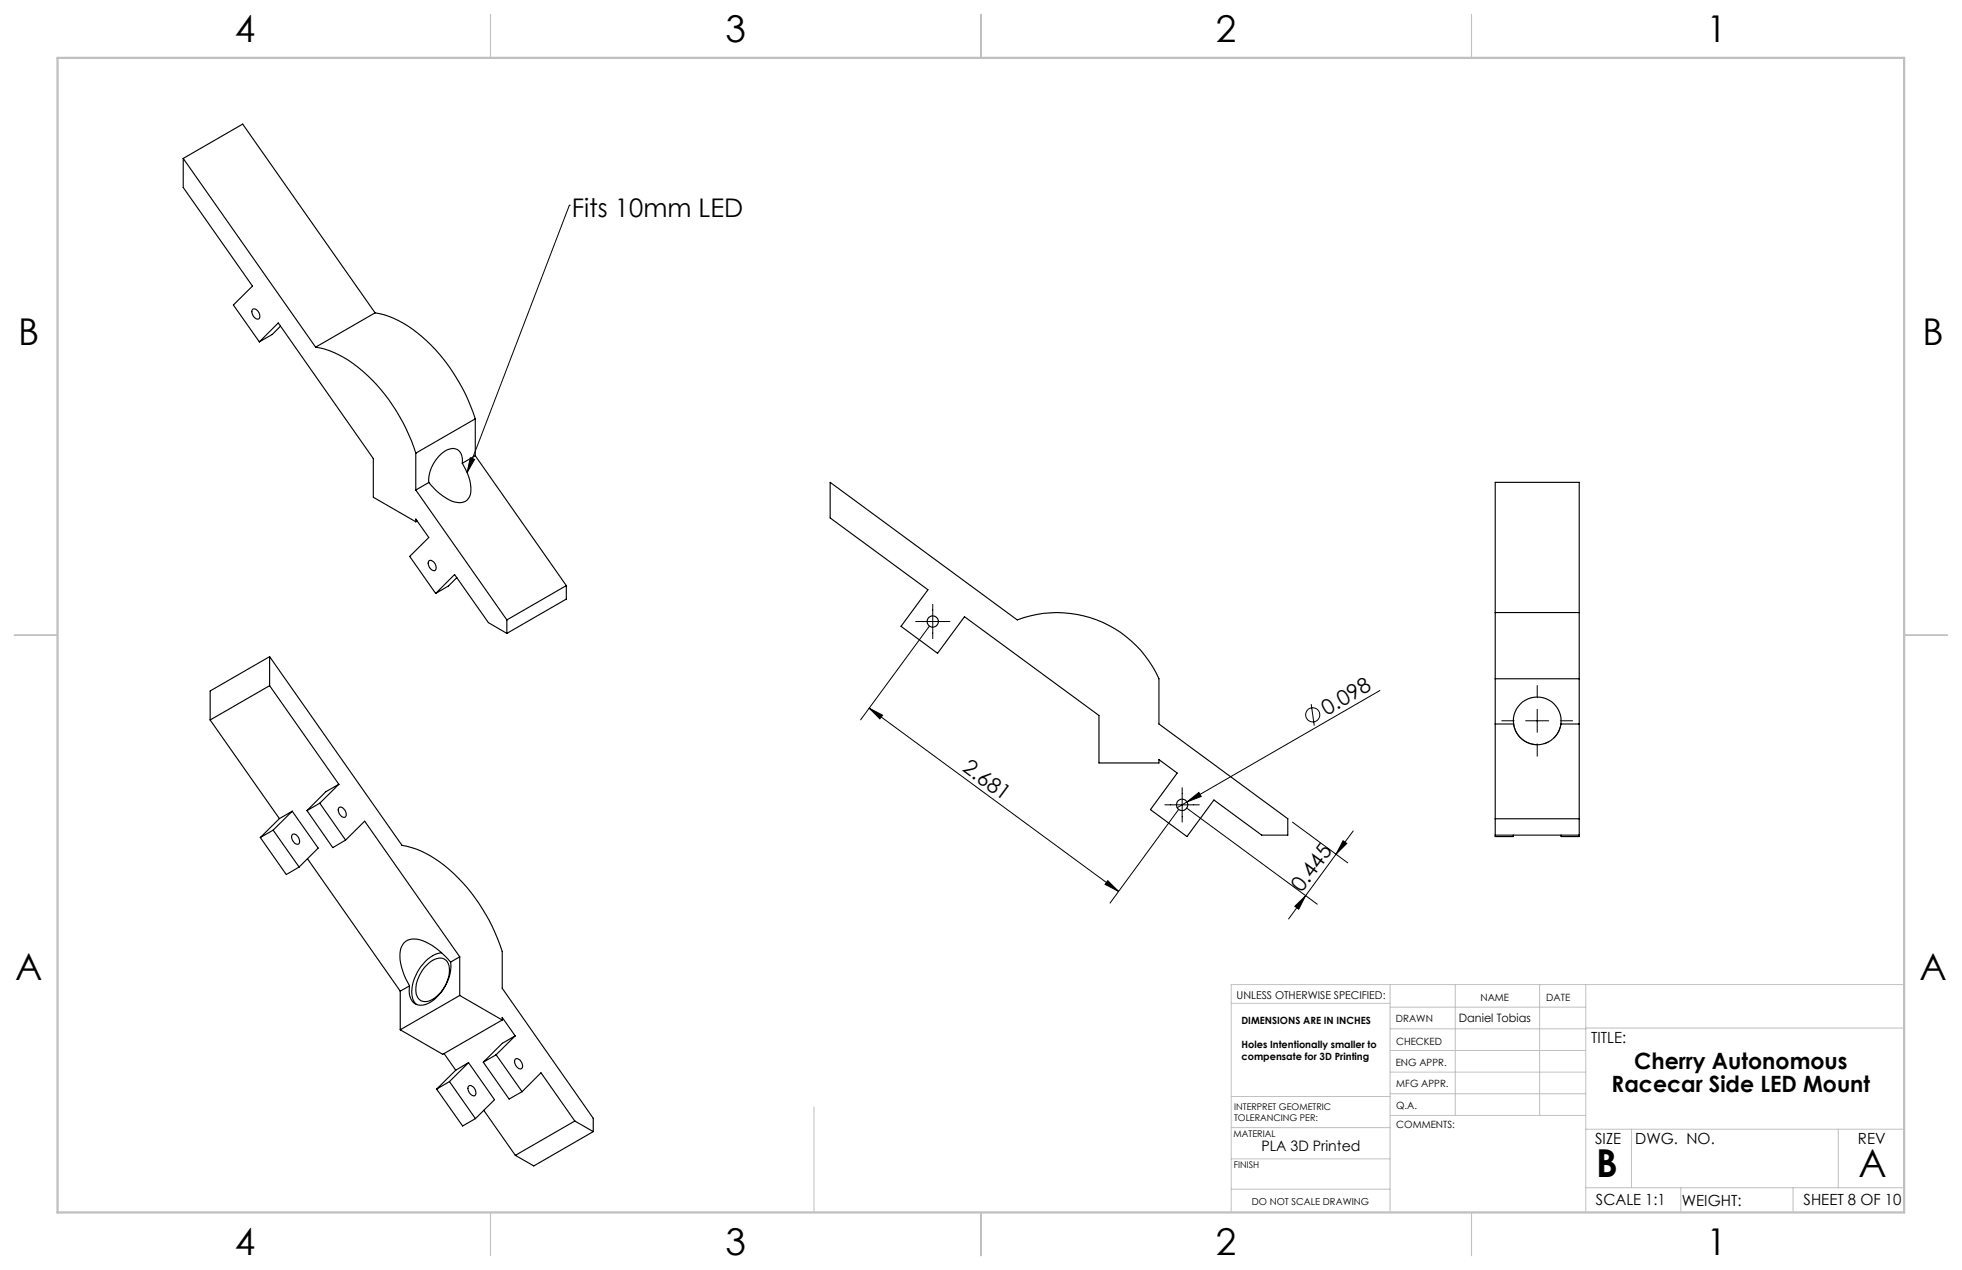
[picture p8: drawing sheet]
<svg xmlns="http://www.w3.org/2000/svg" width="432mm" height="279mm" viewBox="0 0 432 279" stroke-linecap="round" stroke-linejoin="round" font-family="sans-serif">
<g fill="none" stroke="#000" stroke-width=".22">
<path d="M125.3 45.2h.1M125.3 45.2l-22.5 58.8M103.5 100.7l1 .4-1.7 2.9zM201.5 136.7h7.6M204.5 137.8l-15.1 20.6M205.3 133v7.5M191.3 155.8l2.9 1.5-.6 .9zM191.3 155.8l54.9 40.3M288.6 154.9l.6 4.7M303.7 151.9l-42.5 24.5M330.5 158.6h2.7M335.8 158.6h5.1"/>
<path d="M338.3 150.8v2.7M338.3 156v5.1M343.4 158.6h2.7M256.4 177.1h7.5M259.4 178.1l-15.1 20.6M260.2 173.3v7.6M261.2 177.8l28.7 21.1M261.2 176.4l2.6-2.1 .6 .9zM261.2 176.4l-2.1 1.3M338.3 163.7v2.7M243.8 193.7l2.4 2.4-3-1.5zM284.4 180.9l12.2 8.9"/>
<path d="M285 199.4l2.3-2.3-1.5 2.9zM294 187.9l-10.4 14.3M295.6 185l.8 .6-2.4 2.3zM297.8 182.8l-3.8 5.1"/>
<circle cx="288.9" cy="157.3" r="1.56"/>
</g>
<path d="M333.1 159.3a5.3 5.3 0 0 0 5.2 4.5 5.3 5.3 0 0 0 5.2-4.5" fill="none" stroke="#000" stroke-width=".22" stroke-dasharray="15.2 1.3 1.3 1.3" stroke-dashoffset="7.5" stroke-linecap="butt"/>
<g fill="none" stroke="#c0c0c0" stroke-width=".22">
<path d="M305.9 216.6v50.1M320.3 216.6v28.8M338.8 216.6v28.8M349 216.6v50.1M419.1 216.6h-148.1v50.1M271 220.7h34.9M305.9 231.1h43.1M305.9 226.3h43.1M305.9 221.6h43.1M305.9 235.9h43.1M349 226.2h70.1M179.1 243.5v23.2"/>
<path d="M271 255h34.9M271 248.1h35M271 241.2h35M305.9 240.6h43.1M306 245.4h43M349 248.4h70.1M359.1 248.4v12.9M404.6 248.4v12.9M271 261.6h34.9M349 261.3h70.1M369.9 261.3v5.4M394.6 261.3v5.4"/>
</g>
<path d="M108 3.2v9.5M215.9 3.2v9.5M323.8 3.2v9.5M3.1 139.7h9.6M419.1 139.7h9.5M108 266.7v9.6M215.9 266.7v9.6M323.8 266.7v9.6" fill="none" stroke="#c0c0c0" stroke-width=".25"/>
<path d="M12.7 12.7h406.4v254h-406.4z" fill="none" stroke="#c0c0c0" stroke-width=".5"/>
<g fill="#000">
<path d="M103.5 100.7l1 .4-1.7 2.9zM261.2 176.4l2.6-2.1 .6 .9z"/>
<path d="M243.8 193.7l2.4 2.4-3-1.5zM191.3 155.8l2.9 1.5-.6 .9z"/>
<path d="M285 199.4l2.3-2.3-1.5 2.9zM295.6 185l.8 .6-2.4 2.3z"/>
</g>
<g fill="none" stroke="#000" stroke-width=".25">
<path d="M40.3 34.9v6.3l15.3 21.7-4.2 4.2 5.7 8.1M40.3 34.9l29.2 41.5M40.3 34.9l13.1-7.6 29.1 41.5M55.6 68.1a1.1 1.1 0 0 1 1.5 1 .69 .69 0 0 1-.2 1.1 .69 .69 0 0 1-1-.5l-.4-.8zM57.1 75.2l4.1-4.2 21 29.9v8.5l9.3 5.4M61.7 71.8l-1.8 1.8-2.8 1.6M69.5 76.4a22.9 22.9 0 0 1 12.3 7.1 41 41 0 0 1 9.7 16.2M82.5 68.8a22.9 22.9 0 0 1 12.4 7.2 42.1 42.1 0 0 1 9.7 16.1M82.5 68.8l-13 7.6M91.5 99.7v8.1M104.6 92.1l-13.1 7.6M104.6 92.1v8.2"/>
<path d="M91.5 114.8v-.6l2.9 4.1-4.2 4.1 5.7 8.2M91.5 107.8l20 28.6M91.8 114.6l-.3 .2M94.4 106.2l-2.9 1.6M101.7 101.9a9.6 9.6 0 0 1 1.8 6.9 2.52 2.52 0 0 1-3.6 1.6 12.9 12.9 0 0 1-5.5-4.2M101.7 101.9a2.55 2.55 0 0 0-1.8-3.2 5.6 5.6 0 0 0-4.5 3.3l-.8 1.8-.2 1.3v1.1M104.6 100.3l-2.9 1.6M104.6 100.3l20 28.5M182.7 106.1l41.2 30.3a24.6 24.6 0 0 1 31.2 12.9v10l28.3 20.8v3.6h-5.7l-10.5-7.7-6 8-8-5.9 5.9-8-4-3v.8h-13.2v-10.5l-29.6-21.7-6 8-8-5.9 5.9-8-21.5-15.9zM94.4 123.4a1.23 1.23 0 0 1 1.6 1.4v.3a.57 .57 0 0 1-.4 .5 .57 .57 0 0 1-.7-.3l-.4-.5-.2-.6zM95.9 130.6l4.1-4.2 7.5 10.6 4 2.3M100.5 127.1l-1.8 1.8-2.8 1.7"/>
<path d="M111.5 136.4v2.9M124.6 128.8l-13.1 7.6M124.6 128.8v3l-13.1 7.5M329.1 134.8v14.5M329.1 134.8h18.5M329.1 134.8v-28.7h18.5v28.7M347.6 134.8v14.5M46.2 158.4l15.3 21.7M59.3 144.5l29.2 41.5a22.6 22.6 0 0 1 12.3 7.1 41.6 41.6 0 0 1 9.7 16.2v8.1l20.1 28.6v3M59.3 150.8l15.3 21.7M59.3 144.5v6.3M59.3 150.8l-13.1 7.6"/>
<path d="M59.3 144.5l-13.1 7.5v6.4M329.1 149.3v34.7h4v-.3M329.1 159.3h4M329.1 149.3h18.5M333.1 159.3a5.3 5.3 0 0 0 5.2 4.5 5.3 5.3 0 0 0 5.2-4.5M333.1 159.3a5.2 5.2 0 0 1 5.2-5.9 5.2 5.2 0 0 1 5.2 5.9M343.5 159.3h4.1M347.6 149.3v34.7h-4v-.3M64.3 178.5l5.7 8.1-4.2 4.1M64.3 178.5l-2.8 1.6M64.3 178.5l-4.2 4.1M67.6 178.3l5.6 8.2 2.9-1.7"/>
<path d="M70.4 176.7l5.7 8.1M70.4 176.7l-2.8 1.6M74.6 177.7a1.1 1.1 0 0 1 1.5 1.1 .69 .69 0 0 1-.2 1 .69 .69 0 0 1-1-.4l-.4-.9zM74.6 172.5l-4.2 4.2M74.6 172.5l-2.9 1.7-4.1 4.1M57.3 184.3l5.7 8.1 2.8-1.7M60.1 182.6l-2.8 1.7M60.1 182.6l5.7 8.1M61.5 180.1l-4.2 4.2M64.5 183.5a1.5 1.5 0 0 1 1.3 2.2 1.41 1.41 0 0 1-1.3-2.2zM67.7 188.9l20.4 29.2M76.1 184.8l4.2-4.1 20.9 29.8"/>
<path d="M329.1 183.7h18.5M329.1 180.1h18.5M88.1 218.1v8.5M90.1 216.9l-2 1.2M93.8 212.4a3.6 3.6 0 0 1 4-1.4 3.2 3.2 0 0 1 1 3.6 7.3 7.3 0 0 1-5 5.7 2.17 2.17 0 0 1-2.3-2.6 8.1 8.1 0 0 1 2.3-5.3zM97.2 209.6a7.7 7.7 0 0 0-5.7 4.9 6.4 6.4 0 0 0-.3 6l.5 .5M99.2 211.7a12.5 12.5 0 0 0-8-5.1 2.99 2.99 0 0 0-3.2 3.3 13.2 13.2 0 0 0 2.1 7M99.2 211.7a9.6 9.6 0 0 1-5.6 9.3 2.63 2.63 0 0 1-3.5-2.8v-1.3M101.2 219l9.3 5.4M101.2 210.5v8.5M101.2 210.5l-2 1.2M101.2 219l-13.1 7.6"/>
<path d="M96.1 239.6l5.7 8.1 2.8-1.6M97.8 231.8l2.5 3.6M98.9 237.9l-2.8 1.7M98.9 237.9l5.7 8.2M100.3 235.4l-4.2 4.2M103.1 239a1.23 1.23 0 0 1 1.6 1.3v.3a.57 .57 0 0 1-.4 .5 .57 .57 0 0 1-.6-.3l-.4-.5-.3-.6zM103.1 233.8l5.7 8.1-4.2 4.2M103.1 233.8l-2.8 1.6M103.1 233.8l-4.2 4.1M106.4 233.7l5.6 8.1 2.9-1.6M109.2 232.1l5.7 8.1M109.2 232.1l-2.8 1.6"/>
<path d="M110.5 224.4v-.6l2.9 4.1M110.5 224.4l-13.1 7.6-9.3-5.4M113.4 233a1.15 1.15 0 0 1 1.5 1.1 .68 .68 0 0 1-.2 1 .68 .68 0 0 1-1-.4l-.4-.9zM113.4 227.9l-4.2 4.2M113.4 227.9l-2.8 1.6-4.2 4.2M106.5 244.3l6.9 9.9M114.9 240.2l4.2-4.2 7.4 10.6M126.5 246.6l4.1 2.4M126.5 246.6l-13.1 7.6M130.6 249l-13.1 7.5-4.1-2.3"/>
<circle cx="205.3" cy="136.7" r="1.24"/>
<circle cx="260.2" cy="177.1" r="1.25"/>
</g>
<g font-size="8.5">
<text x="351.3" y="259">B</text>
<text x="409.1" y="258.9">A</text>
</g>
<g font-size="8.1">
<text x="51.7" y="9.3">4</text>
<text x="159.7" y="9.3">3</text>
<text x="267.6" y="9.3">2</text>
<text x="375.6" y="9.3">1</text>
<text x="4" y="76">B</text>
<text x="423.1" y="76">B</text>
<text x="3.3" y="215.7">A</text>
<text x="422.4" y="215.7">A</text>
<text x="51.7" y="276">4</text>
<text x="159.7" y="276">3</text>
<text x="267.6" y="276">2</text>
<text x="375.6" y="276">1</text>
</g>
<text font-size="5.6" x="125.8" y="47.8">Fits 10mm LED</text>
<g font-size="4.9">
<text x="359.7" y="235.3">Cherry Autonomous</text>
<text x="354.7" y="240.2">Racecar Side LED Mount</text>
</g>
<g font-size="4.7">
<text x="292" y="157.5" transform="rotate(-30 292 157.5)">0.098</text>
<text x="211.6" y="169.4" transform="rotate(36 211.6 169.4)">2.681</text>
<text x="286.5" y="196.5" transform="rotate(-54 286.5 196.5)">0.445</text>
</g>
<g font-size="3.4">
<text x="350.2" y="229.5">TITLE:</text>
<text x="351.1" y="251.6">SIZE</text>
<text x="359.9" y="251.6">DWG. NO.</text>
<text x="408.9" y="251.7">REV</text>
<text x="351.2" y="265.2">SCALE 1:1</text>
<text x="370.1" y="265.3">WEIGHT:</text>
<text x="396.9" y="265.2">SHEET 8 OF 10</text>
</g>
<text font-size="3.2" x="277.6" y="253.3">PLA 3D Printed</text>
<text font-size="2.5" x="321.1" y="224.9">Daniel Tobias</text>
<text font-size="2.4" x="272.2" y="219.7">UNLESS OTHERWISE SPECIFIED:</text>
<g font-size="2.2">
<text x="325.8" y="220.2">NAME</text>
<text x="340.3" y="220.2">DATE</text>
<text x="273.2" y="225.3">DIMENSIONS ARE IN INCHES</text>
<text x="307.2" y="224.9">DRAWN</text>
<text x="273.2" y="230.6">Holes Intentionally smaller to</text>
<text x="273.2" y="233.2">compensate for 3D Printing</text>
<text x="307.3" y="229.8">CHECKED</text>
<text x="307.2" y="234.5">ENG APPR.</text>
<text x="307.3" y="239.2">MFG APPR.</text>
<text x="307.3" y="243.9">Q.A.</text>
<text x="307.3" y="248.1">COMMENTS:</text>
</g>
<text font-size="2.1" x="275.5" y="265.1">DO NOT SCALE DRAWING</text>
<g font-size="2">
<text x="271.6" y="244.1">INTERPRET GEOMETRIC</text>
<text x="271.5" y="250.2">MATERIAL</text>
<text x="271.6" y="246.6">TOLERANCING PER:</text>
<text x="271.5" y="257">FINISH</text>
</g>
</svg>
